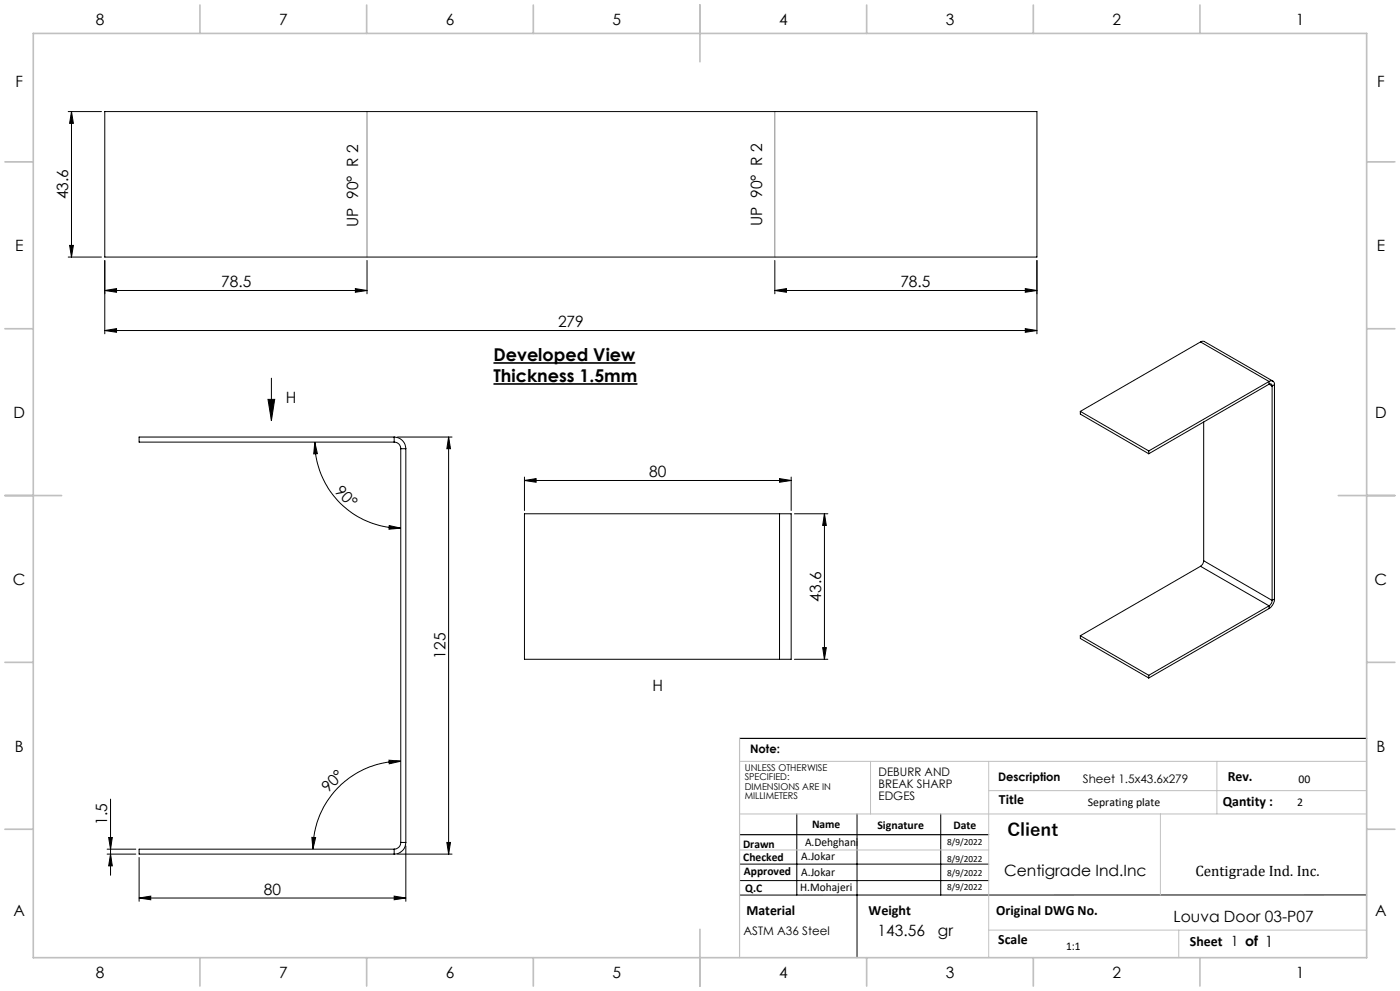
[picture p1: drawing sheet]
<svg xmlns="http://www.w3.org/2000/svg" width="420mm" height="297mm" viewBox="0 0 420 297" stroke-linecap="round" stroke-linejoin="round" font-family="sans-serif">
<path d="M148 108.8h42.6M148 115.1h43.2" fill="none" stroke="#000" stroke-width=".5"/>
<g fill="none" stroke="#000" stroke-width=".3">
<path d="M20.5 33.4h9.9M21.4 33.4l.6 3.6h-1.1zM21.4 33.4v43.6M31.4 33.4h279.7v43.6h-279.7zM20.5 77h9.9M20.9 73.6h1.1l-.6 3.4zM31.4 78.1v21.9M110.1 78.1v9.9M232.4 78.1v9.9M311.1 78.1v21.9M31.4 99.1l3.6-.6v1.1zM31.4 99.1h279.7"/>
<path d="M31.4 87.1l3.6-.6v1.1zM31.4 87.1h78.7M106.6 86.5l3.5 .6-3.5 .5zM232.4 87.1l3.5-.6v1.1zM232.4 87.1h78.7M307.6 98.5l3.5 .6-3.5 .5zM307.6 86.5l3.5 .6-3.5 .5zM80.4 119.7h2l-1 6.3zM81.4 113.3v12.7M360.2 102.5l1-.2 20.7 11.9M360.2 102.5l-36.1 20.8M360.2 102.5l20.5 11.8"/>
<path d="M380.7 114.3a1 1 0 0 1 1.2-.1 1 1 0 0 1 .4 1.1M380.7 115.1a.57 .57 0 0 1 .7 0 .57 .57 0 0 1 .2 .6M380.7 114.3l-36.1 20.8M380.7 115.1l-36.1 20.9M380.7 114.3v.8M380.7 115.1l.9 .6M381.6 115.7v64.2M382.3 115.3l-.7 .4M382.3 115.3v64.2M94.4 132.5l.8 3.5h-1.1zM94.4 132.5a25.8 25.8 0 0 0 25.8 25.8M118.3 131a3.5 3.5 0 0 1 3.4 3.5"/>
<path d="M118.3 132.5a1.93 1.93 0 0 1 1.9 2M118.3 131h-76.6v1.5h76.6M118.3 131v1.5M119.2 131h16.4M120.2 134.5h1.5M120.2 134.5v118M121.7 134.5v118M134.6 131l.5 3.5h-1zM134.6 131v125M324.1 123.3l20.5 11.8M324.1 123.3v.8l20.5 11.9M344.6 135.1v.9"/>
<path d="M361.1 126.5v41.6M116.8 157.5l3.4 .8-3.5 .3zM157.3 144l3.5-.6v1.1zM157.3 143v10M157.3 144h80M233.9 143.4l3.4 .6-3.4 .5zM233.9 154h3.4v43.6h-3.4M233.9 154h-76.6v43.6h76.6M233.9 154v43.6M237.3 143v10M238.3 154h10.1M247.3 154l.6 3.5h-1.1z"/>
<path d="M247.3 154v43.6M360.2 169.7l-36.1 20.8M360.2 169.7l20.5 11.9M361.1 168.1a2.1 2.1 0 0 1-.9 1.6M361.1 168.1l20.5 11.8M381.6 179.9a1.96 1.96 0 0 1-.9 1.7M382.3 179.5a3.7 3.7 0 0 1-1.6 2.9M382.3 179.5l-.7 .4M238.3 197.6h10.1M246.8 194.1h1.1l-.6 3.5zM324.1 190.5v.8l20.5 11.9M324.1 190.5l20.5 11.9"/>
<path d="M380.7 181.6v.8M380.7 182.4l-36.1 20.8M380.7 181.6l-36.1 20.8M344.6 202.4v.8M33.2 239.5v22.8M116.7 227.8l3.5 .3-3.4 .8zM120.2 228.1a26.4 26.4 0 0 0-26.3 26.4M32.1 256h8.6M32.1 254.5h8.6M32.6 251h1.1l-.5 3.5zM33.2 256l.5 3.5h-1.1zM41.7 257v13.1"/>
<path d="M93.6 251h1.1l-.8 3.5zM118.3 254.5h-76.6v1.5h76.6M118.3 254.5v1.5M119.2 256h16.4M120.2 252.5a1.99 1.99 0 0 1-1.9 2M120.2 252.5h1.5M121.7 252.5a3.5 3.5 0 0 1-3.4 3.5M121.7 253.5v16.6M134.1 252.5h1l-.5 3.5zM221.9 259h74.7M239 243.9v24.3M257.1 243.9v43.1"/>
<path d="M282.2 243.9v24.3M41.7 269.1l3.5-.5v1.1zM41.7 269.1h80M118.3 268.6l3.4 .5-3.4 .6zM221.9 263.9h74.7M410 268.2h-188.1"/>
</g>
<path d="M221.9 221.3h188.1M221.9 250.2h74.7" fill="none" stroke="#000" stroke-width=".35"/>
<path d="M110.1 33.4v43.6M232.4 33.4v43.6" fill="none" stroke="#808080" stroke-width=".3"/>
<path d="M221.9 228.2h188.1M261.2 228.2v15.7M296.6 228.2v58.8M296.6 237h113.4M365.1 228.2v15.7M221.9 243.9h188.1M221.9 254.7h74.7M348.1 243.9v24.3M296.6 278.8h113.4M353.6 278.8v8.2" fill="none" stroke="#c0c0c0" stroke-width=".3"/>
<path d="M221.9 221.3v65.7" fill="none" stroke="#c0c0c0" stroke-width=".35"/>
<g fill="none" stroke="#c0c0c0" stroke-width=".5">
<path d="M10 10h400v277h-400zM60 1.5v8.5M110 1.5v8.5M160 1.5v8.5M210 1.5v17M260 1.5v8.5M310 1.5v8.5M360 1.5v8.5M1.5 48.5h8.5M410 48.5h8.5M1.5 98.5h8.5M410 98.5h8.5"/>
<path d="M1.5 148.5h17M401.5 148.5h17M1.5 198.5h8.5M410 198.5h8.5M1.5 248.5h8.5M410 248.5h8.5M210 278.5v17M60 287v8.5M110 287v8.5M160 287v8.5M260 287v8.5M310 287v8.5"/>
<path d="M360 287v8.5"/>
</g>
<g fill="#000">
<path d="M80.4 119.7h2l-1 6.3z"/>
<path d="M20.9 73.6h1.1l-.6 3.4zM21.4 33.4l.6 3.6h-1.1zM247.3 154l.6 3.5h-1.1zM246.8 194.1h1.1l-.6 3.5z"/>
<path d="M31.4 99.1l3.6-.6v1.1zM307.6 98.5l3.5 .6-3.5 .5z"/>
<path d="M106.6 86.5l3.5 .6-3.5 .5zM31.4 87.1l3.6-.6v1.1zM307.6 86.5l3.5 .6-3.5 .5zM232.4 87.1l3.5-.6v1.1z"/>
<path d="M94.4 132.5l.8 3.5h-1.1zM116.8 157.5l3.4 .8-3.5 .3z"/>
<path d="M134.6 131l.5 3.5h-1zM134.1 252.5h1l-.5 3.5z"/>
<path d="M233.9 143.4l3.4 .6-3.4 .5zM157.3 144l3.5-.6v1.1z"/>
<path d="M116.7 227.8l3.5 .3-3.4 .8zM93.6 251h1.1l-.8 3.5z"/>
<path d="M33.2 256l.5 3.5h-1.1zM32.6 251h1.1l-.5 3.5z"/>
<path d="M41.7 269.1l3.5-.5v1.1zM118.3 268.6l3.4 .5-3.4 .6z"/>
</g>
<g font-size="5.3">
<text x="148" y="108.2">Developed View</text>
<text x="148" y="114.5">Thickness 1.5mm</text>
<text x="302.2" y="250.7">Client</text>
</g>
<g font-size="4.7">
<text x="28.7" y="7.6">8</text>
<text x="83.7" y="7.6">7</text>
<text x="133.7" y="7.6">6</text>
<text x="183.7" y="7.6">5</text>
<text x="233.7" y="7.6">4</text>
<text x="283.7" y="7.6">3</text>
<text x="333.7" y="7.6">2</text>
<text x="388.7" y="7.6">1</text>
<text x="4.6" y="26.1">F</text>
<text x="413.1" y="26.1">F</text>
<text x="20.5" y="59.8" transform="rotate(-90 20.5 59.8)">43.6</text>
<text x="107.4" y="68" transform="rotate(-90 107.4 68)">UP 90° R 2</text>
<text x="228.7" y="67.7" transform="rotate(-90 228.7 67.7)">UP 90° R 2</text>
<text x="4.5" y="75.3">E</text>
<text x="413" y="75.3">E</text>
<text x="66.4" y="86">78.5</text>
<text x="270.1" y="86">78.5</text>
<text x="167.4" y="98">279</text>
<text x="4" y="125.3">D</text>
<text x="85.7" y="120.9">H</text>
<text x="412.5" y="125.3">D</text>
<text x="194.8" y="143">80</text>
<text x="100.2" y="147.5" transform="rotate(45 100.2 147.5)">90°</text>
<text x="3.9" y="175.3">C</text>
<text x="412.4" y="175.3">C</text>
<text x="246.4" y="180.3" transform="rotate(-90 246.4 180.3)">43.6</text>
<text x="133.6" y="197.4" transform="rotate(-90 133.6 197.4)">125</text>
<text x="195.8" y="207.2">H</text>
<text x="4.4" y="225.3">B</text>
<text x="412.9" y="225.3">B</text>
<text x="98.4" y="237.6" transform="rotate(-45 98.4 237.6)">90°</text>
<text x="32.2" y="247.3" transform="rotate(-90 32.2 247.3)">1.5</text>
<text x="301.2" y="262.6">Centigrade Ind.Inc</text>
<text x="79.2" y="268.1">80</text>
<text x="4" y="274.6">A</text>
<text x="412.5" y="274.6">A</text>
<text x="263.3" y="280.5">143.56</text>
<text x="281.4" y="280.5">gr</text>
<text x="352.1" y="276.4">Louva Door 03-P07</text>
<text x="28.7" y="293.1">8</text>
<text x="83.7" y="293.1">7</text>
<text x="133.7" y="293.1">6</text>
<text x="183.7" y="293.1">5</text>
<text x="233.7" y="293.1">4</text>
<text x="283.7" y="293.1">3</text>
<text x="333.7" y="293.1">2</text>
<text x="388.7" y="293.1">1</text>
</g>
<text font-size="4.5" x="358.6" y="262.6">Centigrade Ind. Inc.</text>
<g font-size="4.2">
<text x="368.3" y="234.1">Rev.</text>
<text x="299.7" y="240.9">Title</text>
<text x="366.8" y="241.6">Qantity :</text>
<text x="223.9" y="274.2">Material</text>
<text x="260.6" y="274.2">Weight</text>
<text x="298.9" y="274.2">Original DWG No.</text>
<text x="299.5" y="282.8">Scale</text>
<text x="357" y="283.6">Sheet 1 of 1</text>
</g>
<g font-size="3.5">
<text x="225" y="225.7">Note:</text>
<text x="263.6" y="232.6">DEBURR AND</text>
<text x="263.6" y="236.1">BREAK SHARP</text>
<text x="263.6" y="239.7">EDGES</text>
<text x="299.4" y="234.1">Description</text>
<text x="324.9" y="234.7">Sheet 1.5x43.6x279</text>
<text x="389.6" y="234.7">00</text>
<text x="326.4" y="241.6">Seprating plate</text>
<text x="389.2" y="241.6">2</text>
<text x="243.6" y="248.1">Name</text>
<text x="263.2" y="248.5">Signature</text>
<text x="286" y="248.5">Date</text>
<text x="222.9" y="254">Drawn</text>
<text x="240.4" y="257.8">A.Jokar</text>
<text x="241.5" y="253.6">A.Dehghani</text>
<text x="223" y="258.1">Checked</text>
<text x="223.2" y="262.1">Approved</text>
<text x="240.4" y="262.4">A.Jokar</text>
<text x="223.6" y="267.4">Q.C</text>
<text x="240.1" y="267.1">H.Mohajeri</text>
<text x="223.1" y="280.2">ASTM A36 Steel</text>
<text x="319.8" y="284.6">1:1</text>
</g>
<g font-size="2.8">
<text x="223.4" y="231">UNLESS OTHERWISE</text>
<text x="223.4" y="233.8">SPECIFIED:</text>
<text x="223.4" y="236.7">DIMENSIONS ARE IN</text>
<text x="223.4" y="239.5">MILLIMETERS</text>
<text x="284.2" y="253.2">8/9/2022</text>
<text x="284.2" y="258.4">8/9/2022</text>
<text x="284.2" y="262.7">8/9/2022</text>
<text x="284.2" y="266.6">8/9/2022</text>
</g>
</svg>
